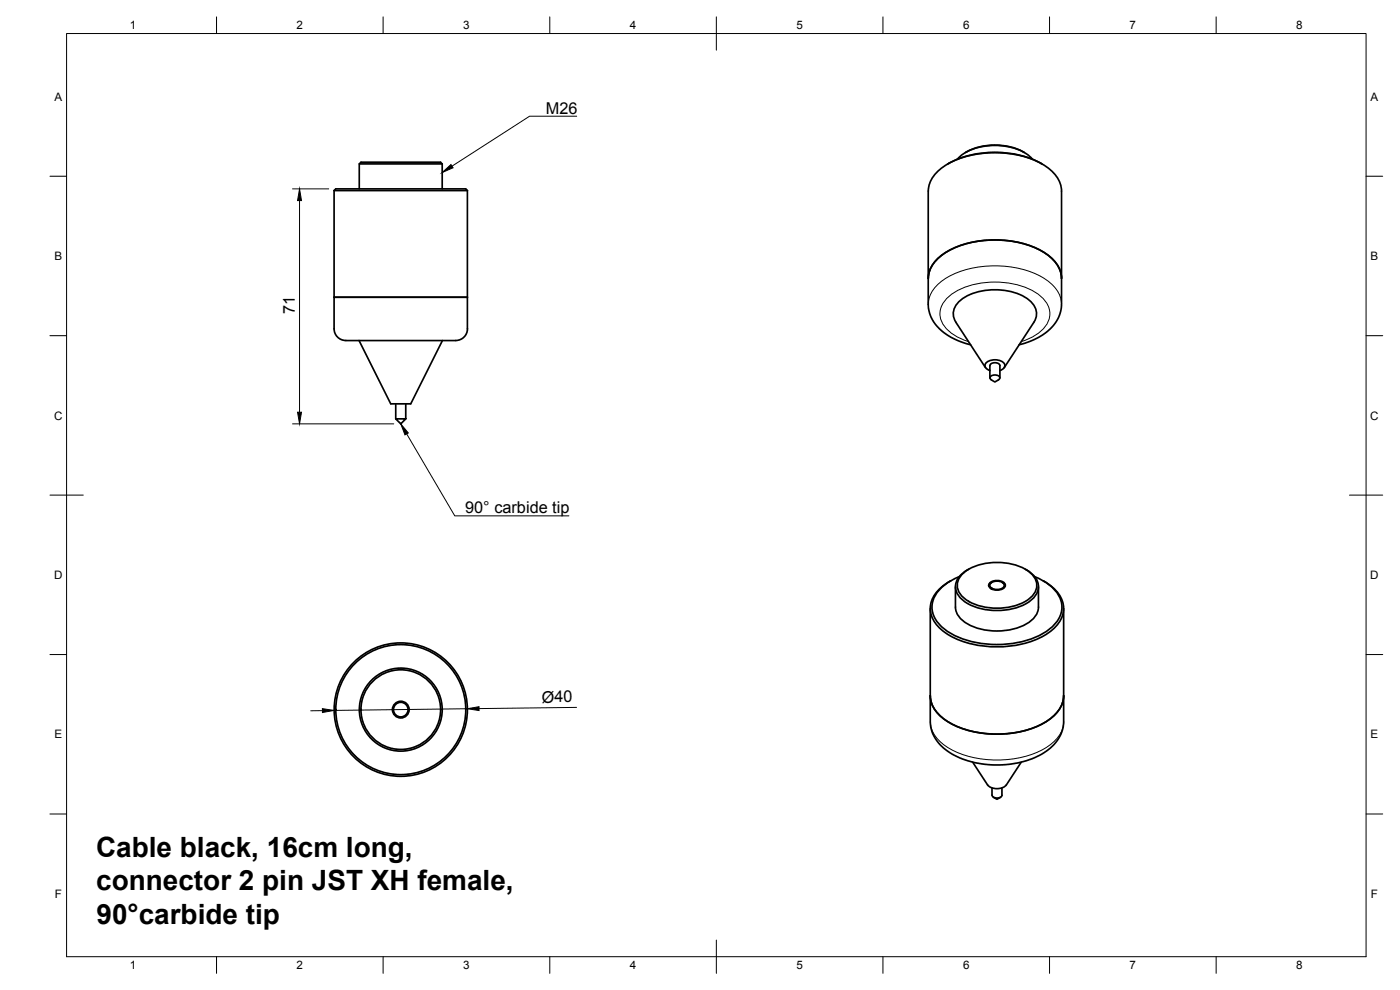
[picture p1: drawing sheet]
<svg xmlns="http://www.w3.org/2000/svg" width="420mm" height="297mm" viewBox="0 0 420 297" stroke-linecap="round" stroke-linejoin="round" font-family="sans-serif">
<!-- layer: Visible -->
<g fill="none" stroke="#000" stroke-width=".51">
<path d="M100.3 57.2a2.54 2.54 0 0 1 2.5-.5h35a2.54 2.54 0 0 1 2.5 .5M100.3 57.2h40M100.3 57.2v41.5a4.1 4.1 0 0 0 5 3.5h23.9a43.8 43.8 0 0 0 9-.3 3.5 3.5 0 0 0 2.1-3.2v-41.5M107.8 49.2h24.9M132.7 49.2a2.48 2.48 0 0 0-2.4-.5h-20a2.48 2.48 0 0 0-2.5 .5v7.5M132.7 49.2v7.5M284.4 49.2a30.3 30.3 0 0 1 28.4 0M287.3 47.8a15.9 15.9 0 0 1 13.9-4 13.7 13.7 0 0 1 8.7 4M290.1 45.6l-.3 .2M290.1 45.6a18.6 18.6 0 0 1 17.3 .2M100.3 89.2h40M278.6 83.5a10 10 0 0 1 5.9-8.1 31.3 31.3 0 0 1 28.2 0 10 10 0 0 1 5.9 8.1"/>
<path d="M318.6 83.5v-26.2a10 10 0 0 0-5.9-8.1 31.3 31.3 0 0 0-28.2 0 10 10 0 0 0-5.9 8.1v34a12.3 12.3 0 0 0 7.9 10.5l4.8 1.6M318.6 83.5v7.8a12.3 12.3 0 0 1-8 10.5l-4.7 1.6M107.8 102.2l9.5 19h6l9.5-19M295.8 110.3l-8.9-13.6a4.9 4.9 0 0 1 2-7.1 19 19 0 0 1 19.3 0 5.1 5.1 0 0 1 2.1 7.1l-8.9 13.6M297.1 109.7v3.7M297.1 111.2a1.45 1.45 0 0 1-1.5-1.3 1.45 1.45 0 0 1 1.2-1.6 4.1 4.1 0 0 1 4.7 .9 1.56 1.56 0 0 1-1.4 2M297.1 109.7a1.73 1.73 0 0 1 3 0v3.7M297.5 114a.64 .64 0 0 1-.4-.6 .64 .64 0 0 1 .4-.6 1.64 1.64 0 0 1 2.6 .7l-1.5 1.1-1.1-.6M118.8 121.2v4.5M121.8 121.2v4.5l-1.5 1.5-1.5-1.5h3M285.3 174.3l-.3 .2M286.7 176v6.2a7.2 7.2 0 0 0 5.4 5.8 19 19 0 0 0 17.3-1.7 5.5 5.5 0 0 0 2.3-4.1v-6.2"/>
<path d="M287.9 173a12.8 12.8 0 0 0-7.9 7.2 7.9 7.9 0 0 0 3.7 8.7 28.8 28.8 0 0 0 22 3.8 17.9 17.9 0 0 0 12.1-7.1 7.3 7.3 0 0 0-2.1-9.4 17.5 17.5 0 0 0-5.2-3.2M288.8 172.2a16.5 16.5 0 0 1 13.9-3.2 10.7 10.7 0 0 1 8.1 4.9 5.2 5.2 0 0 1-3.1 6.6 18.3 18.3 0 0 1-18-.7 4.7 4.7 0 0 1-.9-7.6zM290.7 170.8a5.9 5.9 0 0 0-3.9 6.2 9.1 9.1 0 0 0 7.1 5.5 19 19 0 0 0 15.2-2.1 5 5 0 0 0 .1-8.7l-1.5-.9M297 174.9a3.4 3.4 0 0 1 4.6 .3 1.57 1.57 0 0 1-1.7 1.8h-1.3a1.43 1.43 0 0 1-1.5-.5 1.43 1.43 0 0 1-.1-1.6zM297.3 175.1a2.89 2.89 0 0 1 4.1 .3 1.96 1.96 0 0 1-2.7 1.4 1.25 1.25 0 0 1-1.3-.4 1.25 1.25 0 0 1-.1-1.3zM297.4 174.8l-.7 .9M297.6 174.7l-.2 .2M300.8 174.7l.2 .2M301 174.8l.7 .9M313.1 174.3a10.5 10.5 0 0 1 6.1 8.3 9.9 9.9 0 0 1-5.9 8.1 31.3 31.3 0 0 1-28.2 0 9.6 9.6 0 0 1-5.8-9.2 10.3 10.3 0 0 1 5.7-7.1M279.2 182.6v26.2M319.2 182.6v26.2"/>
<path d="M279.2 208.8v7.7a12.3 12.3 0 0 0 8 10.5 29 29 0 0 0 26.8-1.6 11.1 11.1 0 0 0 5.2-8.9v-7.7M279.2 208.7a10 10 0 0 0 5.9 8.2 31.4 31.4 0 0 0 28.3 0 10 10 0 0 0 5.8-8.2M291.9 228.7l4.5 6.8a4.1 4.1 0 0 0 5.6 0l4.5-6.8M297.7 236.4v2.2a1.73 1.73 0 0 0 3 0v-2.2M298.1 239.2l1.1 .6 1.1-.6"/>
<circle cx="120.3" cy="212.9" r="20"/>
<circle cx="120.3" cy="212.9" r="12.4"/>
<circle cx="120.3" cy="212.9" r="2.51"/>
<circle cx="120.3" cy="212.9" r="2.19"/>
<circle cx="120.3" cy="212.9" r="11.9"/>
<circle cx="120.3" cy="212.9" r="19.5"/>
</g>
<!-- layer: Visible Narrow -->
<path d="M278.6 91.3a10 10 0 0 1 5.9-8.2 31.3 31.3 0 0 1 28.2 0 10 10 0 0 1 5.9 8.2M290.7 102.5a12 12 0 0 1-8.4-6.8 7.1 7.1 0 0 1 3.9-7.9 25.4 25.4 0 0 1 24.7 0 7.3 7.3 0 0 1 4 7.9 10.8 10.8 0 0 1-6.9 6.3l-1.5 .5M279.2 216.5a10 10 0 0 0 5.9 8.2 31.4 31.4 0 0 0 28.3 0 10 10 0 0 0 5.8-8.2" fill="none" stroke="#000" stroke-width=".3"/>
<!-- layer: BORDER -->
<g fill="none" stroke="#000" stroke-width=".3">
<path d="M20 10.1h390v276.9h-390zM65 5.1v5M115 5.1v5M165 5.1v5M215 5.1v10M265 5.1v5M315 5.1v5M365 5.1v5M15 52.9h5M410 52.9h5M15 100.7h5M410 100.7h5"/>
<path d="M15 148.6h10M405 148.6h10M15 196.4h5M410 196.4h5M15 244.2h5M410 244.2h5M65 287v5M115 287v5M165 287v5M215 282.1v9.9M265 287v5M315 287v5"/>
<path d="M365 287v5"/>
</g>
<!-- layer: Leaders -->
<path d="M120.3 127.2l2.2 2.7-1 .6z" fill="#000" stroke="#000" stroke-width=".3"/>
<path d="M122 130.2l14.5 24.6h34.2" fill="none" stroke="#000" stroke-width=".3"/>
<!-- layer: FD_Dimensions -->
<path d="M87.8 56.7h10.9M89.9 60.2v63.5M87.8 127.2h30.4M96.8 213.2l-3.5 .1M140.3 212.6l-40 .6M173 212.2l-29.2 .4" fill="none" stroke="#000" stroke-width=".3"/>
<path d="M89.9 56.7l.6 3.5h-1.2zM89.3 123.7h1.2l-.6 3.5zM96.8 212.6l3.5 .6-3.5 .6zM140.3 212.6l3.5-.6v1.2z" fill="#000" stroke="#000" stroke-width=".3"/>
<!-- layer: Hole Notes -->
<path d="M132.7 51.8l2.6-2.4 .7 .9z" fill="#000" stroke="#000" stroke-width=".3"/>
<path d="M173.1 34.9h-14.2l-23.2 15" fill="none" stroke="#000" stroke-width=".3"/>
<g font-size="8.4">
<text x="28.8" y="257.1">Cable black, 16cm long,</text>
<text x="28.9" y="267.2">connector 2 pin JST XH female,</text>
<text x="29" y="277.2">90°carbide tip</text>
</g>
<g font-size="4.9">
<text x="163.8" y="34.2">M26</text>
<text x="88.5" y="94.3" transform="rotate(-90 88.5 94.3)">71</text>
<text x="139.6" y="153.8">90° carbide tip</text>
<text x="162.6" y="210.8" transform="rotate(-1 162.6 210.8)">Ø40</text>
</g>
<g font-size="3.5">
<text x="39" y="8.8">1</text>
<text x="89" y="8.8">2</text>
<text x="139" y="8.8">3</text>
<text x="189" y="8.8">4</text>
<text x="239" y="8.8">5</text>
<text x="289" y="8.8">6</text>
<text x="339" y="8.8">7</text>
<text x="389" y="8.8">8</text>
<text x="16.3" y="30.2">A</text>
<text x="411.3" y="30.2">A</text>
<text x="16.3" y="78">B</text>
<text x="411.3" y="78">B</text>
<text x="16.2" y="125.9">C</text>
<text x="411.2" y="125.9">C</text>
<text x="16.2" y="173.7">D</text>
<text x="411.2" y="173.7">D</text>
<text x="16.3" y="221.6">E</text>
<text x="411.3" y="221.6">E</text>
<text x="16.4" y="269.4">F</text>
<text x="411.4" y="269.4">F</text>
<text x="39" y="290.8">1</text>
<text x="89" y="290.8">2</text>
<text x="139" y="290.8">3</text>
<text x="189" y="290.8">4</text>
<text x="239" y="290.8">5</text>
<text x="289" y="290.8">6</text>
<text x="339" y="290.8">7</text>
<text x="389" y="290.8">8</text>
</g>
</svg>
